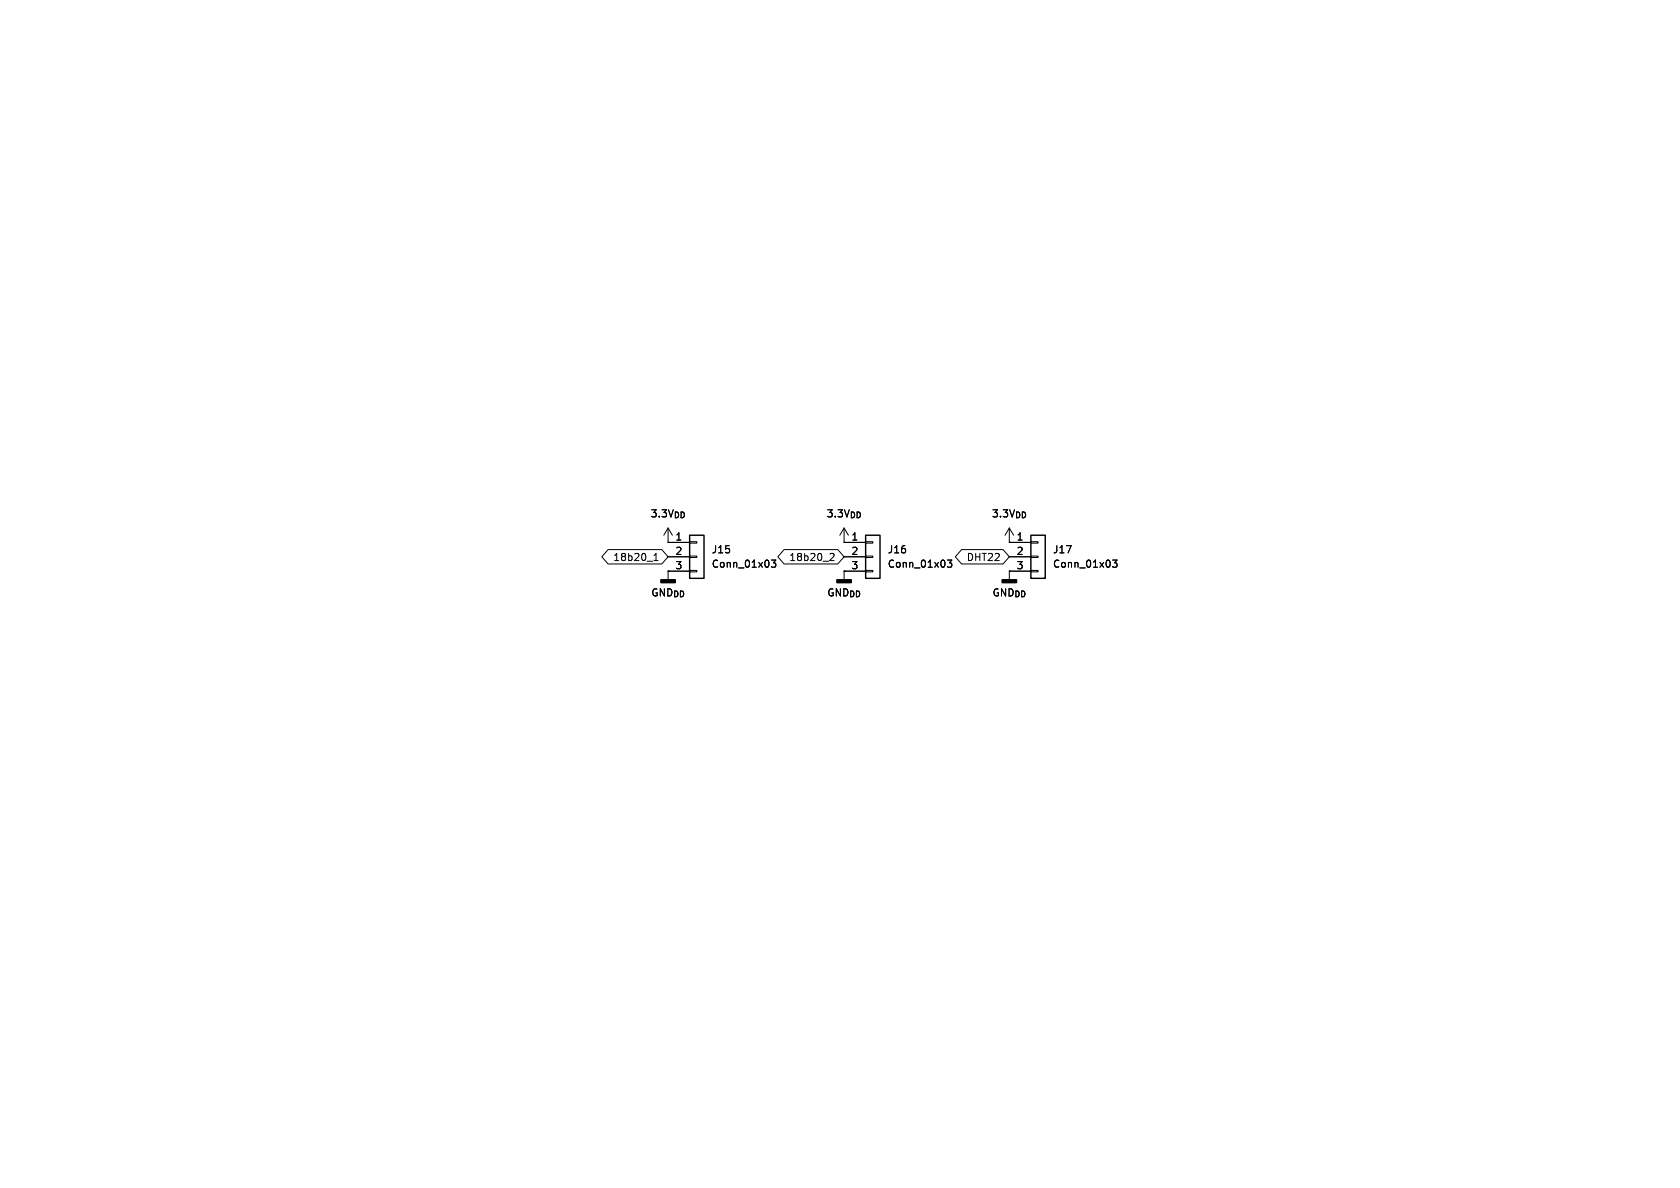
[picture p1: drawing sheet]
<svg xmlns="http://www.w3.org/2000/svg" width="297mm" height="210mm" viewBox="0 0 297 210" stroke-linecap="round" stroke-linejoin="round" font-family="sans-serif">
<g fill="none" stroke="#000" stroke-width=".18">
<path d="M107.5 97.2h9.5l1.1 1.2-1.1 1.3h-9.5l-1.1-1.3zM115.6 99.1h.7M115.6 98.2l.4-.4v1.3M118.1 95.9h.1M118.1 95.9h3.8M118.1 98.4h3.8M118.1 93.3l-.8 1.3M118.1 93.3l.8 1.3M118.1 93.3v2.6M121.9 95.8h1.3v.2h-1.3zM121.9 98.3h1.3v.3h-1.3zM136.4 99h.7l-.4 .5 .4 .1v.6l-.2 .1-.5-.1"/>
<path d="M138.6 97.2h9.5l1.1 1.2-1.1 1.3h-9.5l-1.1-1.3zM146.8 97.9l.4-.1 .3 .4-.8 .9h.8M149.2 95.9h.1M149.2 95.9h3.8M149.2 98.4h3.8M149.2 93.3l-.7 1.3M149.2 93.3l.8 1.3M149.2 93.3v2.6M153 95.8h1.3v.2h-1.3zM153 98.3h1.3v.3h-1.3zM167.5 99h.8l-.5 .5 .4 .1v.6l-.2 .1-.5-.1M170 97.2h7.3l1.1 1.2-1.1 1.3h-7.3l-1.1-1.3z"/>
<path d="M178.4 95.9h.1M178.4 93.3l-.7 1.3M178.4 93.3l.8 1.3M178.4 93.3v2.6M178.4 95.9h3.8M178.4 98.4h3.8M182.2 95.8h1.3v.2h-1.3zM182.2 98.3h1.3v.3h-1.3zM196.7 99h.8l-.4 .5 .3 .1v.6l-.2 .1-.5-.1M118.1 101h.1M118.1 101h3.8M118.1 101v1.5"/>
<path d="M121.9 100.8h1.3v.3h-1.3zM149.2 101h.1M149.2 101h3.8M149.2 101v1.5M153 100.8h1.3v.3h-1.3zM178.4 101h.1M178.4 101v1.5M178.4 101h3.8M182.2 100.8h1.3v.3h-1.3z"/>
</g>
<path d="M121.9 94.6h2.6v7.6h-2.6zM153 94.6h2.6v7.6h-2.6zM182.2 94.6h2.6v7.6h-2.6z" fill="none" stroke="#000" stroke-width=".25"/>
<path d="M116.8 102.5h2.6v.5h-2.6zM148 102.5h2.5v.5h-2.5zM177.2 102.5h2.5v.5h-2.5z" fill="#000" stroke="#000" stroke-width=".25"/>
<g font-size="1.8">
<text x="114.9" y="91.7">3.3V_{DD}</text>
<text x="119.3" y="95.6">1</text>
<text x="146" y="91.7">3.3V_{DD}</text>
<text x="150.4" y="95.6">1</text>
<text x="175.2" y="91.7">3.3V_{DD}</text>
<text x="179.6" y="95.6">1</text>
<text x="108.3" y="99.4">18b20_1</text>
<text x="119.3" y="98.2">2</text>
<text x="119.3" y="100.7">3</text>
<text x="125.7" y="100.6">Conn_01x03</text>
<text x="125.7" y="98">J15</text>
<text x="139.4" y="99.4">18b20_2</text>
<text x="150.4" y="98.2">2</text>
<text x="150.4" y="100.7">3</text>
<text x="156.9" y="100.6">Conn_01x03</text>
<text x="156.9" y="98">J16</text>
<text x="170.8" y="99.4">DHT22</text>
<text x="179.6" y="98.2">2</text>
<text x="179.6" y="100.7">3</text>
<text x="186.1" y="100.6">Conn_01x03</text>
<text x="186.1" y="98">J17</text>
<text x="115" y="105.6">GND_{DD}</text>
<text x="146.1" y="105.6">GND_{DD}</text>
<text x="175.4" y="105.6">GND_{DD}</text>
</g>
</svg>
